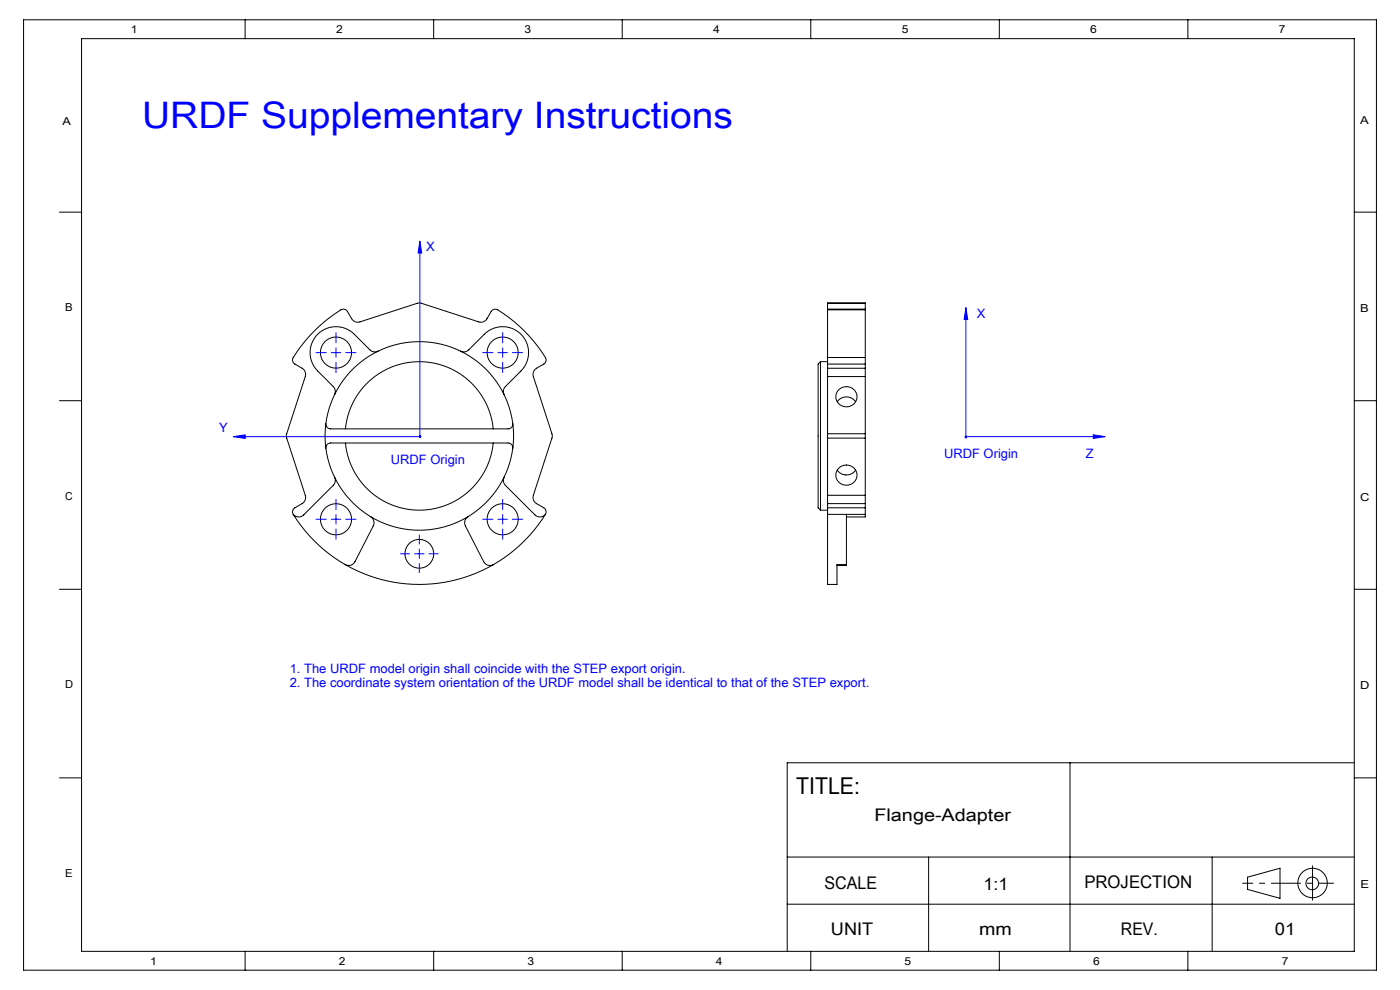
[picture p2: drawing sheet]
<svg xmlns="http://www.w3.org/2000/svg" width="297mm" height="210mm" viewBox="0 0 297 210" stroke-linecap="round" stroke-linejoin="round" font-family="sans-serif">
<g fill="none" stroke="#000" stroke-width=".21">
<path d="M5 4.2h287v201.6h-287zM17.3 8.2h270v193.6h-270zM52 4.2v4M92 4.2v4M132 4.2v4M172 4.2v4M212 4.2v4M252 4.2v4M12.6 45h4.7M287.3 45h4.7M80.2 74.5a20 20 0 0 1 17.5 0M80.2 74.5a1.5 1.5 0 0 1-1.7-.3l-3.3-3.3a5.5 5.5 0 0 0-7.8 0 5.5 5.5 0 0 0 0 7.8l3.3 3.3a1.5 1.5 0 0 1 .3 1.7"/>
<path d="M80.2 74.5a20 20 0 0 0-9.2 9.2M97.7 74.5a1.5 1.5 0 0 0 1.7-.3l3.3-3.3a5.5 5.5 0 0 1 7.8 0 5.5 5.5 0 0 1 0 7.8l-3.3 3.3a1.5 1.5 0 0 0-.3 1.7M97.7 74.5a20 20 0 0 1 9.2 9.2M174.1 76.7l-.5 .5v30.5l.5 .5M174.1 76.7v31.5M174.1 76.7h1.5M175.6 75.8v1.4M175.6 65.7v10.1M175.6 78.1v1.8M175.6 65.6v.1M175.6 64.3h8M175.6 65.6h8"/>
<path d="M175.6 79.9h8M175.6 64.3v1.3M175.6 77.2v.9M175.6 79.9v12.1M175.6 77.2h8M175.6 75.8h8M175.6 65.7h8M175.6 78.1h8M183.6 75.8v1.4M183.6 65.7v10.1M183.6 78.1v1.8M183.6 65.6v.1"/>
<path d="M183.6 64.3v1.3M183.6 77.2v.9M183.6 79.9v12.1M12.6 85h4.7M69.1 89.8a1 1 0 0 0 1 1.2h37.7a1 1 0 0 0 1-1.2M69.1 95.1a1 1 0 0 1 1-1.1h37.7a1 1 0 0 1 1 1.1M71 83.7a20 20 0 0 0 0 17.5M73.3 91a15.7 15.7 0 0 1 15.7-14.3 15.7 15.7 0 0 1 15.6 14.3M73.3 94a15.7 15.7 0 0 0 15.7 14.2 15.7 15.7 0 0 0 15.6-14.2M106.9 83.7a20 20 0 0 1 0 17.5M175.6 92v.9M175.6 92.9h8"/>
<path d="M175.6 92h8M175.6 92.9v12.2M177.9 82.7a2.22 2.22 0 0 1 3.3-.1 2.22 2.22 0 0 1-.2 3.2 2.22 2.22 0 0 1-3.2-.3 2.06 2.06 0 0 1 .1-2.8zM177.9 99.3a2.22 2.22 0 0 1 3.3-.1 2.22 2.22 0 0 1-.2 3.3 2.22 2.22 0 0 1-3.2-.4 2.06 2.06 0 0 1 .1-2.8zM181.5 85.2a2.33 2.33 0 0 0-3.9 0M181.5 99.7a2.34 2.34 0 0 1-3.9 0M183.6 92v.9M183.6 92.9v12.2M287.3 85h4.7M62.2 109.1a1 1 0 0 1 .4-1.4l1.5-.9a1.5 1.5 0 0 0 .7-1.7l-4-12.6 4-12.6a1.5 1.5 0 0 0-.7-1.8l-1.5-.9a1 1 0 0 1-.4-1.4 29.9 29.9 0 0 1 10.5-10.2h.4l.5 .3 1 1.7a1.5 1.5 0 0 0 1.8 .7l12.6-4 12.6 4a1.5 1.5 0 0 0 1.7-.7l.9-1.5a1 1 0 0 1 1.4-.4 29.9 29.9 0 0 1 10.2 10.5v.6l-.3 .3-1.7 1a1.5 1.5 0 0 0-.7 1.8l4.1 12.6-4.1 12.6a1.5 1.5 0 0 0 .7 1.7l1.6 .9a1 1 0 0 1 .3 1.4M62.2 109.1a31.5 31.5 0 0 0 11 10.7M71 101.2a1.5 1.5 0 0 1-.3 1.8l-6.3 6.2a1.5 1.5 0 0 1-2.2-.1"/>
<path d="M71 101.2a20 20 0 0 0 7.6 8.4M73.2 119.8a31.5 31.5 0 0 0 31.5 0M78.6 109.6a1.5 1.5 0 0 1 .6 2l-3.9 7.5a1.5 1.5 0 0 1-2.1 .7M78.6 109.6a20 20 0 0 0 20.7 0M99.3 109.6a1.5 1.5 0 0 0-.6 2l3.9 7.5a1.5 1.5 0 0 0 2.1 .7M106.9 101.2a1.5 1.5 0 0 0 .3 1.8l6.3 6.2a1.5 1.5 0 0 0 2.2-.1M106.9 101.2a20 20 0 0 1-7.6 8.4M115.7 109.1a31.5 31.5 0 0 1-11 10.7M174.1 108.2h1.5M175.6 107.7v1.4M175.6 109.1v14.9h2v-4.2h2M175.6 105.1v1.7"/>
<path d="M175.6 106.8v.9M175.6 105.1h8M175.6 109.1h8M175.6 107.7h8M175.6 106.8h8M179.6 109.1v10.7M179.6 119.8v.2h-2M183.6 107.7v1.4M183.6 109.1v.6h-4M183.6 105.1v1.7M183.6 106.8v.9M12.6 125h4.7"/>
<path d="M287.3 125h4.7M12.6 165h4.7M227 161.8v40M287.3 165h4.7M287.3 161.8h-120.3v40M167 181.8h120.3M167 191.8h120.3M197 181.8v20M257.2 181.8v20M264.7 186.1l6.8-1.9v6.4l-6.8-1.9zM278.4 183.7v7.3M52 201.8v4"/>
<path d="M92 201.8v4M132 201.8v4M172 201.8v4M212 201.8v4M252 201.8v4"/>
<circle cx="71.3" cy="74.8" r="3.3"/>
<circle cx="106.6" cy="74.8" r="3.3"/>
<circle cx="71.3" cy="110.1" r="3.3"/>
<circle cx="89" cy="117.5" r="3"/>
<circle cx="106.6" cy="110.1" r="3.3"/>
<circle cx="278.4" cy="187.4" r="1.34"/>
<circle cx="278.4" cy="187.3" r="3.1"/>
</g>
<g fill="none" stroke="#00f" stroke-width=".21">
<path d="M89.1 51.2l.4 2.5h-.8zM89.1 51.2v41.4M70.3 74.8h2M71.3 73.8v2M105.6 74.8h2M106.6 73.8v2M204.9 65.3l.4 2.5h-.8zM204.9 65.3v27.5M49.5 92.6l2.5-.4v.8zM49.5 92.6h39.6M204.9 92.6h29.5M231.9 92.2l2.5 .4-2.5 .4z"/>
<path d="M70.3 110.1h2M71.3 109.1v2M88 117.5h2M89 116.5v2M105.6 110.1h2M106.6 109.1v2"/>
</g>
<g fill="none" stroke="#00f" stroke-width=".21" stroke-dasharray="30.5 1.3 1.3 1.3" stroke-linecap="butt">
<path d="M69.3 74.8h-2.3M71.3 72.8v-2.3M71.3 76.8v2.3M73.3 74.8h2.3M104.6 74.8h-2.3M106.6 72.8v-2.3M106.6 76.8v2.3M108.6 74.8h2.3M69.3 110.1h-2.3M71.3 108.1v-2.3M71.3 112.1v2.3M73.3 110.1h2.3"/>
<path d="M87 117.5h-2.1M89 115.5v-2.1M89 119.5v2M91 117.5h2M104.6 110.1h-2.3M106.6 108.1v-2.3M106.6 112.1v2.3M108.6 110.1h2.3"/>
</g>
<path d="M263.6 187.4h8.3" fill="none" stroke="#000" stroke-width=".21" stroke-dasharray="30.5 1.3 1.3 1.3" stroke-dashoffset="28.2" stroke-linecap="butt"/>
<path d="M271.9 187.4h.9" fill="none" stroke="#000" stroke-width=".21" stroke-dasharray="30.5 1.3 1.3 1.3" stroke-linecap="butt"/>
<path d="M272.8 187.4h10.2" fill="none" stroke="#000" stroke-width=".21" stroke-dasharray="30.5 1.3 1.3 1.3" stroke-dashoffset="27.3" stroke-linecap="butt"/>
<path d="M49.5 92.6l2.5-.4v.8zM89 92.4l-.1 .4h.4l.1-.2h-.3h.3l-.1-.1zM89.1 51.2l.4 2.5h-.8zM88.9 92.4v.4h.2v-.2v.2l.2-.1-.1-.3zM204.9 65.3l.4 2.5h-.8zM204.7 92.6l.1 .4h.1v-.2v.2l.2-.1v-.4zM231.9 92.2l2.5 .4-2.5 .4zM204.7 92.4v.2h.2h-.2a.26 .26 0 0 0 .3 .3 .26 .26 0 0 0 .1-.4 .26 .26 0 0 0-.4-.1z" fill="#00f"/>
<text font-size="7.8" fill="#00f" x="30.2" y="27.1">URDF Supplementary Instructions</text>
<text font-size="4.9" x="168.9" y="168.4">TITLE:</text>
<g font-size="3.7">
<text x="185.5" y="174.1">Flange-Adapter</text>
<text x="174.9" y="188.6">SCALE</text>
<text x="208.7" y="188.7">1:1</text>
<text x="230" y="188.3">PROJECTION</text>
<text x="176.3" y="198.4">UNIT</text>
<text x="207.7" y="198.4">mm</text>
<text x="237.8" y="198.4">REV.</text>
<text x="270.5" y="198.4">01</text>
</g>
<g font-size="2.7" fill="#00f">
<text x="90.4" y="53.3">X</text>
<text x="207.2" y="67.4">X</text>
<text x="46.5" y="91.6">Y</text>
<text x="82.9" y="98.5">URDF Origin</text>
<text x="200.3" y="97.1">URDF Origin</text>
<text x="230.4" y="97.1">Z</text>
<text x="61.5" y="142.7">1. The URDF model origin shall coincide with the STEP export origin.</text>
<text x="61.5" y="145.7">2. The coordinate system orientation of the URDF model shall be identical to that of the STEP export.</text>
</g>
<g font-size="2.3">
<text x="27.8" y="7">1</text>
<text x="71.3" y="7">2</text>
<text x="111.3" y="7">3</text>
<text x="151.3" y="7">4</text>
<text x="191.3" y="7">5</text>
<text x="231.3" y="7">6</text>
<text x="271.3" y="7">7</text>
<text x="13.3" y="26.5">A</text>
<text x="288.5" y="26.2">A</text>
<text x="13.8" y="66">B</text>
<text x="288.5" y="66.2">B</text>
<text x="13.8" y="106">C</text>
<text x="288.5" y="106.2">C</text>
<text x="13.8" y="146">D</text>
<text x="288.5" y="146.2">D</text>
<text x="13.8" y="186">E</text>
<text x="288.6" y="188.5">E</text>
<text x="31.9" y="204.8">1</text>
<text x="71.9" y="204.8">2</text>
<text x="111.9" y="204.8">3</text>
<text x="151.9" y="204.8">4</text>
<text x="191.9" y="204.8">5</text>
<text x="231.9" y="204.8">6</text>
<text x="271.9" y="204.8">7</text>
</g>
</svg>
